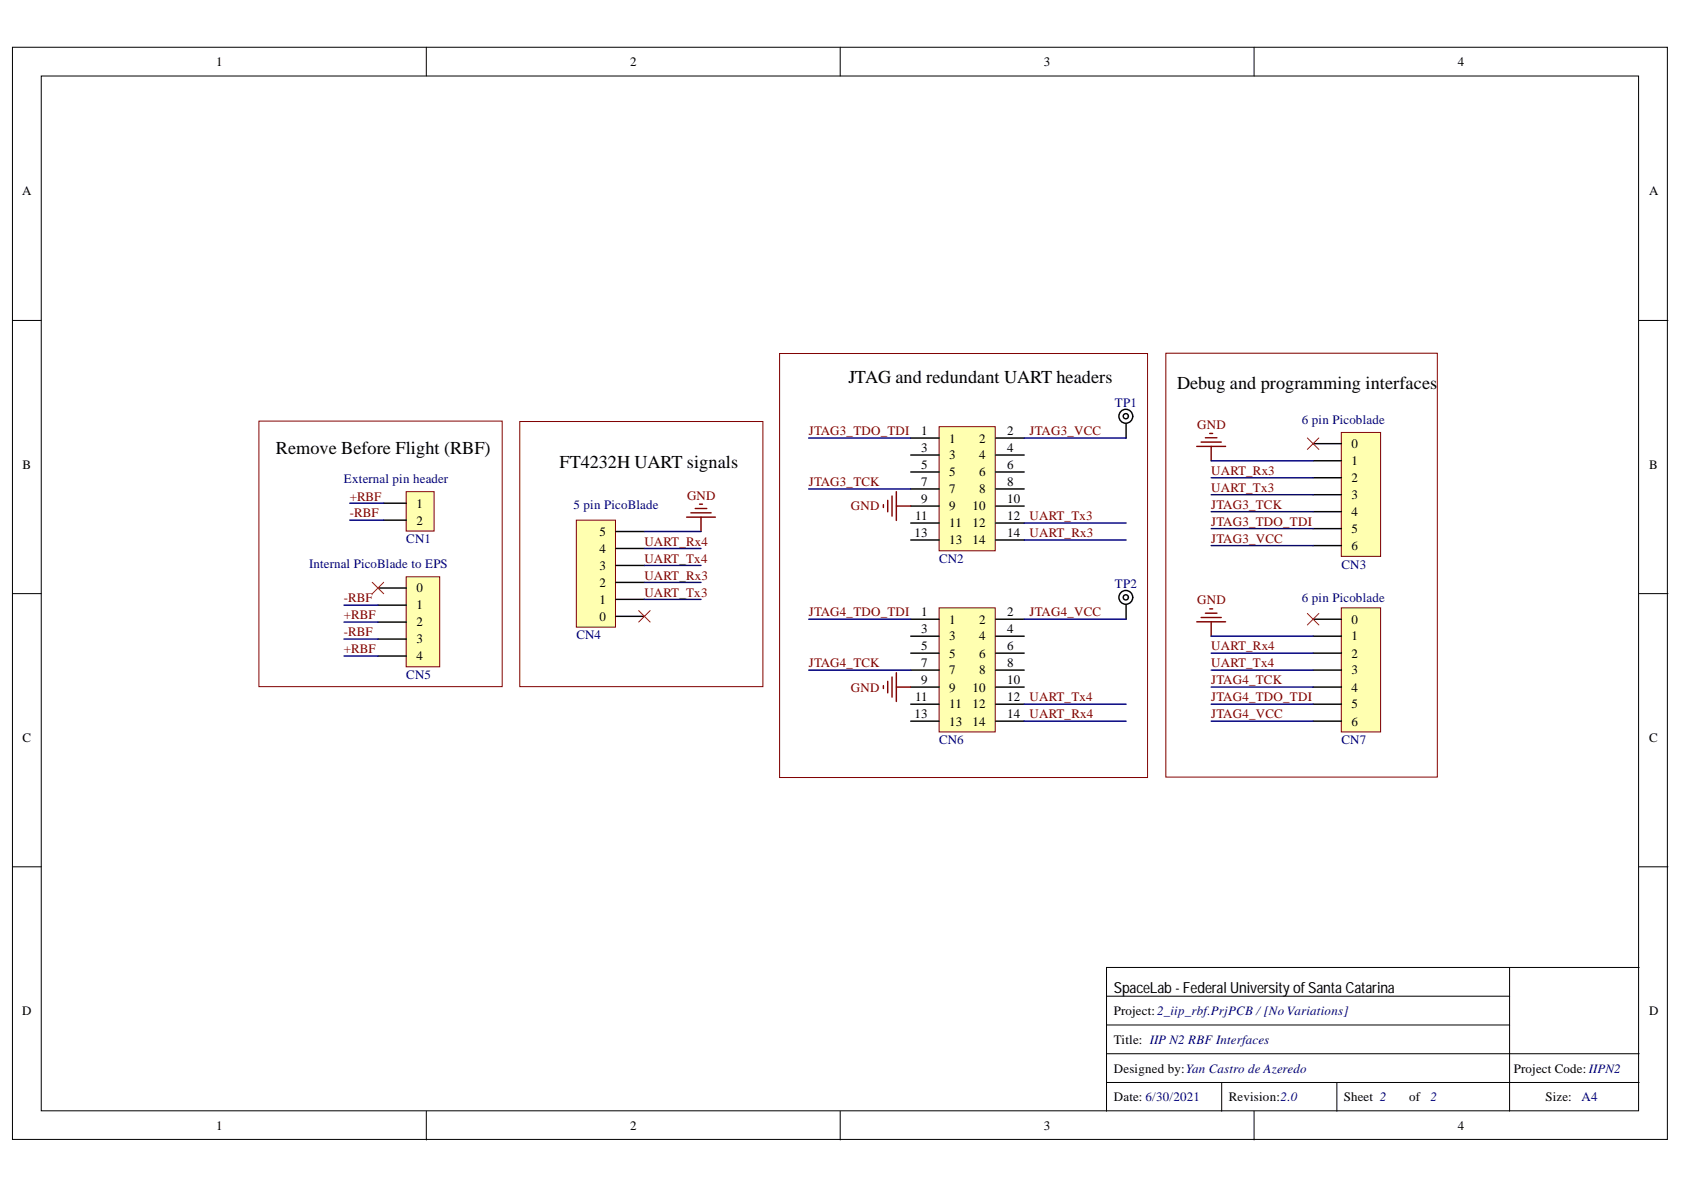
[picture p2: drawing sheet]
<svg xmlns="http://www.w3.org/2000/svg" width="297mm" height="210mm" viewBox="0 0 297 210" stroke-linecap="round" stroke-linejoin="round" font-family="sans-serif">
<g fill="#fff" stroke="#000" stroke-width=".18">
<path d="M2.2 8.3h291.9v192.7h-291.9z"/>
<path d="M7.3 13.4h281.7v182.5h-281.7z"/>
</g>
<g fill="none" stroke="#000" stroke-width=".18">
<path d="M75.2 8.3v5.1M148.2 8.3v5.1M221.2 8.3v5.1M2.2 56.5h5.1M289.1 56.5h5.1M2.2 104.7h5.1M289.1 104.7h5.1M2.2 152.9h5.1M289.1 152.9h5.1M195.2 175.7h71.1M266.3 170.6v25.4M289.1 170.6h-93.9v25.4"/>
<path d="M75.2 196v5.1M148.2 196v5.1M195.2 190.9h93.9M195.2 185.9h93.9M195.2 180.8h71.1M215.5 190.9v5.1M221.2 196v5.1M235.8 190.9v5.1"/>
</g>
<path d="M101.7 91.7h6.9v18.9h-6.9z" fill="#ffffb0" stroke="#800000" stroke-width=".18"/>
<path d="M108.7 99.7h5M108.7 96.7h5M108.7 93.8h5M108.7 105.7h5M108.7 102.7h5M108.7 108.7h5" fill="none" stroke="#000" stroke-width=".25"/>
<path d="M112.7 107.7l2 2M114.7 107.7l-2 2" fill="none" stroke="#f00" stroke-width=".18"/>
<path d="M91.7 74.4h42.9v46.7h-42.9zM137.5 62.4h64.9v74.7h-64.9zM205.6 62.3h47.9v74.8h-47.9z" fill="none" stroke="#800000" stroke-width=".18"/>
<path d="M165.6 75.3h9.9v21.9h-9.9z" fill="#ffffb0" stroke="#800000" stroke-width=".18"/>
<g fill="none" stroke="#000" stroke-width=".25">
<path d="M160.6 77.3h5M175.7 77.3h5M160.6 80.3h5M160.6 83.3h5M160.6 86.2h5M160.6 89.3h5M160.6 92.3h5M160.6 95.2h5M175.7 80.3h5M175.7 83.3h5M175.7 86.2h5M175.7 89.3h5"/>
<path d="M175.7 92.3h5M175.7 95.2h5"/>
</g>
<path d="M165.6 107.2h9.9v21.9h-9.9z" fill="#ffffb0" stroke="#800000" stroke-width=".18"/>
<g fill="none" stroke="#000" stroke-width=".25">
<path d="M160.6 109.2h5M160.6 112.2h5M160.6 115.2h5M160.6 118.2h5M175.7 109.2h5M175.7 112.2h5M175.7 115.2h5M175.7 118.2h5M160.6 121.2h5M160.6 124.2h5M160.6 127.2h5M175.7 121.2h5"/>
<path d="M175.7 124.2h5M175.7 127.2h5"/>
</g>
<path d="M155.8 89v.5M156.6 88.2v2.1M157.3 87.5v3.5M158.1 86.7v5.1M158.1 89.3h2.5M157.3 119.4v3.6M158.1 118.7v5M155.8 120.9v.5M156.6 120.2v2M158.1 121.2h2.5" fill="none" stroke="#800000" stroke-width=".25"/>
<path d="M236.6 76.3h6.9v21.8h-6.9z" fill="#ffffb0" stroke="#800000" stroke-width=".18"/>
<path d="M231.6 78.3h5M231.6 81.3h5M231.6 84.3h5M231.6 87.3h5M231.6 90.3h5M231.6 93.2h5M231.6 96.2h5" fill="none" stroke="#000" stroke-width=".25"/>
<path d="M230.6 77.2l2 2.1M232.6 77.2l-2 2.1" fill="none" stroke="#f00" stroke-width=".18"/>
<path d="M236.6 107.2h6.9v21.9h-6.9z" fill="#ffffb0" stroke="#800000" stroke-width=".18"/>
<g fill="none" stroke="#000" stroke-width=".25">
<path d="M198.6 74.7v2.6M198.6 106.7v2.5M231.6 112.2h5M231.6 115.2h5M231.6 118.2h5M231.6 109.2h5M231.6 121.2h5M231.6 124.2h5M231.6 127.2h5"/>
<circle cx="198.6" cy="73.4" r="1.22"/>
<circle cx="198.6" cy="73.4" r=".46"/>
<circle cx="198.6" cy="105.4" r=".46"/>
<circle cx="198.6" cy="105.4" r="1.22"/>
</g>
<path d="M230.6 108.2l2 2M232.6 108.2l-2 2" fill="none" stroke="#f00" stroke-width=".18"/>
<g fill="none" stroke="#800000" stroke-width=".25">
<path d="M211.1 78.7h5.1M211.9 78h3.5M212.6 77.2h2.1M213.4 76.5h.5M213.6 78.7v2.6M121.1 91.2h5.1M121.9 90.5h3.5M122.6 89.7h2.1M123.4 88.9h.5M123.6 91.2v2.6M211.1 109.7h5.1M211.9 108.9h3.5"/>
<path d="M212.6 108.2h2.1M213.4 107.4h.5M213.6 109.7v2.5"/>
</g>
<path d="M45.7 74.3h42.9v46.8h-42.9z" fill="none" stroke="#800000" stroke-width=".18"/>
<path d="M71.6 101.7h6v15.9h-6z" fill="#ffffb0" stroke="#800000" stroke-width=".18"/>
<path d="M66.7 106.7h5M66.7 109.7h5M66.7 112.7h5M66.7 115.7h5M66.7 103.7h5" fill="none" stroke="#000" stroke-width=".25"/>
<path d="M65.7 102.7l2 2M67.7 102.7l-2 2" fill="none" stroke="#f00" stroke-width=".18"/>
<path d="M71.6 86.7h5v7h-5z" fill="#ffffb0" stroke="#800000" stroke-width=".18"/>
<path d="M67.7 88.8h4M67.7 91.7h4" fill="none" stroke="#000" stroke-width=".25"/>
<g fill="none" stroke="#000080" stroke-width=".25">
<path d="M142.6 77.3h18M180.7 77.3h17.9M61.7 88.8h6M61.7 91.7h6M113.7 93.8h9.9M113.7 96.7h9.9M113.7 99.7h9.9M142.6 86.2h18M180.7 92.3h17.9M180.7 95.2h17.9M213.6 81.3h18M213.6 84.3h18"/>
<path d="M213.6 87.3h18M213.6 90.3h18M213.6 93.2h18M213.6 96.2h18M60.7 106.7h6M60.7 109.7h6M60.7 112.7h6M60.7 115.7h6M113.7 102.7h9.9M113.7 105.7h9.9M142.6 109.2h18M142.6 118.2h18"/>
<path d="M180.7 109.2h17.9M213.6 118.2h18M213.6 112.2h18M213.6 115.2h18M180.7 127.2h17.9M180.7 124.2h17.9M213.6 127.2h18M213.6 124.2h18M213.6 121.2h18"/>
</g>
<g font-size="3.2">
<text x="149.7" y="67.6">JTAG and redundant UART headers</text>
<text x="207.6" y="68.6">Debug and programming interfaces</text>
<text x="48.7" y="80.1">Remove Before Flight (RBF)</text>
<text x="98.7" y="82.6">FT4232H UART signals</text>
</g>
<text font-size="2.7" x="196.5" y="175.2">SpaceLab - Federal University of Santa Catarina</text>
<g font-size="2.3">
<text x="38.1" y="11.6">1</text>
<text x="111.1" y="11.6">2</text>
<text x="184.1" y="11.6">3</text>
<text x="257.2" y="11.6">4</text>
<text x="3.9" y="34.4">A</text>
<text x="290.9" y="34.4">A</text>
<text x="162.5" y="76.7">1</text>
<text x="177.6" y="76.7">2</text>
<text x="4" y="82.6">B</text>
<text x="162.5" y="79.8">3</text>
<text x="162.5" y="82.7">5</text>
<text x="167.4" y="78.1">1</text>
<text x="167.4" y="81">3</text>
<text x="167.4" y="84">5</text>
<text x="172.7" y="84">6</text>
<text x="172.7" y="81">4</text>
<text x="172.7" y="78.1">2</text>
<text x="177.6" y="82.7">6</text>
<text x="177.6" y="79.8">4</text>
<text x="238.4" y="82.1">1</text>
<text x="238.4" y="79">0</text>
<text x="290.9" y="82.6">B</text>
<text x="73.4" y="89.6">1</text>
<text x="162.5" y="85.8">7</text>
<text x="162.5" y="88.7">9</text>
<text x="167.4" y="87">7</text>
<text x="167.4" y="90">9</text>
<text x="171.6" y="90">10</text>
<text x="172.7" y="87">8</text>
<text x="177.6" y="88.7">10</text>
<text x="177.6" y="85.8">8</text>
<text x="238.4" y="85">2</text>
<text x="238.4" y="88">3</text>
<text x="73.4" y="92.5">2</text>
<text x="105.7" y="94.5">5</text>
<text x="161.3" y="94.7">13</text>
<text x="161.4" y="91.8">11</text>
<text x="167.4" y="93">11</text>
<text x="167.4" y="96">13</text>
<text x="171.6" y="93">12</text>
<text x="171.6" y="96">14</text>
<text x="177.6" y="91.8">12</text>
<text x="177.6" y="94.7">14</text>
<text x="238.4" y="91">4</text>
<text x="238.4" y="94">5</text>
<text x="105.7" y="100.5">3</text>
<text x="105.7" y="97.5">4</text>
<text x="238.4" y="97">6</text>
<text x="73.4" y="107.5">1</text>
<text x="73.4" y="104.5">0</text>
<text x="105.7" y="106.5">1</text>
<text x="105.7" y="103.5">2</text>
<text x="73.4" y="110.5">2</text>
<text x="73.4" y="113.5">3</text>
<text x="105.7" y="109.5">0</text>
<text x="162.5" y="108.7">1</text>
<text x="162.5" y="111.7">3</text>
<text x="167.4" y="110">1</text>
<text x="167.4" y="112.9">3</text>
<text x="172.7" y="112.9">4</text>
<text x="172.7" y="110">2</text>
<text x="177.6" y="111.7">4</text>
<text x="177.6" y="108.7">2</text>
<text x="238.4" y="112.9">1</text>
<text x="238.4" y="110">0</text>
<text x="73.4" y="116.5">4</text>
<text x="162.5" y="114.7">5</text>
<text x="162.5" y="117.7">7</text>
<text x="167.4" y="116">5</text>
<text x="167.4" y="118.9">7</text>
<text x="172.7" y="118.9">8</text>
<text x="172.7" y="116">6</text>
<text x="177.6" y="117.7">8</text>
<text x="177.6" y="114.7">6</text>
<text x="238.4" y="116">2</text>
<text x="238.4" y="118.9">3</text>
<text x="161.4" y="123.7">11</text>
<text x="162.5" y="120.7">9</text>
<text x="167.4" y="122">9</text>
<text x="167.4" y="124.9">11</text>
<text x="171.6" y="122">10</text>
<text x="171.6" y="124.9">12</text>
<text x="177.6" y="120.7">10</text>
<text x="177.6" y="123.7">12</text>
<text x="238.4" y="122">4</text>
<text x="238.4" y="124.9">5</text>
<text x="4" y="130.8">C</text>
<text x="161.3" y="126.7">13</text>
<text x="167.4" y="128">13</text>
<text x="171.6" y="128">14</text>
<text x="177.6" y="126.7">14</text>
<text x="238.4" y="128">6</text>
<text x="290.9" y="130.8">C</text>
<text x="3.9" y="179">D</text>
<text x="196.5" y="179">Project:2_iip_rbf.PrjPCB /[No Variations]</text>
<text x="290.9" y="179">D</text>
<text x="196.5" y="184.1">Title: IIP N2 RBF Interfaces</text>
<text x="196.5" y="189.2">Designed by:Yan Castro de Azeredo</text>
<text x="267" y="189.2">Project Code: IIPN2</text>
<text x="196.5" y="194.2">Date: 6/30/2021</text>
<text x="216.8" y="194.2">Revision:2.0</text>
<text x="237" y="194.2">Sheet 2</text>
<text x="248.5" y="194.2">of</text>
<text x="272.6" y="194.2">Size:</text>
<text x="38.1" y="199.3">1</text>
<text x="111.1" y="199.3">2</text>
<text x="184.1" y="199.3">3</text>
<text x="257.2" y="199.3">4</text>
</g>
<g font-size="2.3" fill="#000080">
<text x="196.7" y="71.8">TP1</text>
<text x="229.6" y="74.8">6 pin Picoblade</text>
<text x="60.7" y="85.3">External pin header</text>
<text x="101.2" y="89.7">5 pin PicoBlade</text>
<text x="71.7" y="95.8">CN1</text>
<text x="54.5" y="100.1">Internal PicoBlade to EPS</text>
<text x="165.6" y="99.3">CN2</text>
<text x="236.6" y="100.3">CN3</text>
<text x="196.7" y="103.7">TP2</text>
<text x="229.6" y="106.2">6 pin Picoblade</text>
<text x="101.7" y="112.8">CN4</text>
<text x="71.7" y="119.8">CN5</text>
<text x="165.6" y="131.3">CN6</text>
<text x="236.6" y="131.3">CN7</text>
<text x="252.3" y="194.2">2</text>
<text x="279" y="194.2">A4</text>
</g>
<g font-size="2.3" fill="#800000">
<text x="142.6" y="76.7">JTAG3_TDO_TDI</text>
<text x="181.6" y="76.7">JTAG3_VCC</text>
<text x="211.2" y="75.7">GND</text>
<text x="213.6" y="83.7">UART_Rx3</text>
<text x="61.7" y="88.3">+RBF</text>
<text x="121.2" y="88.2">GND</text>
<text x="142.6" y="85.8">JTAG3_TCK</text>
<text x="150.1" y="90">GND</text>
<text x="213.6" y="89.7">JTAG3_TCK</text>
<text x="213.6" y="86.8">UART_Tx3</text>
<text x="61.7" y="91.3">-RBF</text>
<text x="181.6" y="91.8">UART_Tx3</text>
<text x="181.6" y="94.7">UART_Rx3</text>
<text x="213.6" y="95.7">JTAG3_VCC</text>
<text x="213.6" y="92.8">JTAG3_TDO_TDI</text>
<text x="113.7" y="99.3">UART_Tx4</text>
<text x="113.7" y="96.2">UART_Rx4</text>
<text x="60.7" y="106.2">-RBF</text>
<text x="113.7" y="105.3">UART_Tx3</text>
<text x="113.7" y="102.2">UART_Rx3</text>
<text x="211.2" y="106.6">GND</text>
<text x="60.7" y="109.2">+RBF</text>
<text x="60.7" y="112.2">-RBF</text>
<text x="142.6" y="108.7">JTAG4_TDO_TDI</text>
<text x="181.6" y="108.7">JTAG4_VCC</text>
<text x="60.7" y="115.2">+RBF</text>
<text x="142.6" y="117.7">JTAG4_TCK</text>
<text x="213.6" y="117.7">UART_Tx4</text>
<text x="213.6" y="114.7">UART_Rx4</text>
<text x="150.1" y="122">GND</text>
<text x="181.6" y="123.7">UART_Tx4</text>
<text x="213.6" y="123.7">JTAG4_TDO_TDI</text>
<text x="213.6" y="120.7">JTAG4_TCK</text>
<text x="181.6" y="126.7">UART_Rx4</text>
<text x="213.6" y="126.7">JTAG4_VCC</text>
</g>
</svg>
